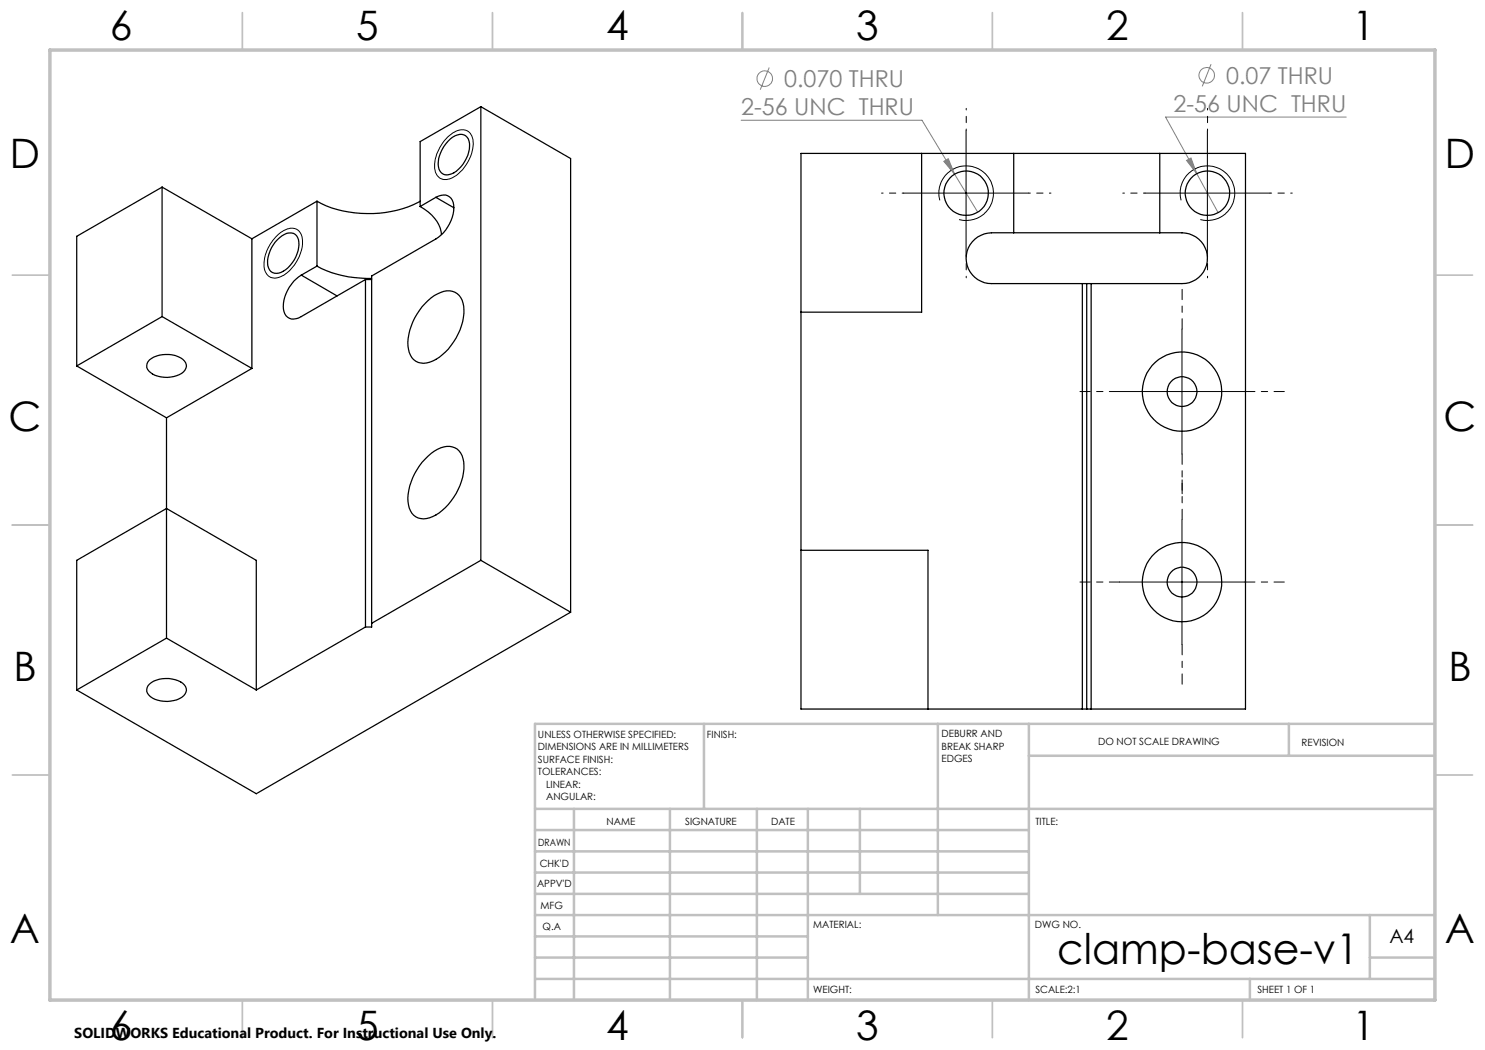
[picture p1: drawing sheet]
<svg xmlns="http://www.w3.org/2000/svg" width="297mm" height="210mm" viewBox="0 0 297 210" stroke-linecap="round" stroke-linejoin="round" font-family="sans-serif">
<g fill="none" stroke="#808080" stroke-width=".2">
<path d="M153.8 13.5l-1.8 4.4M242.2 12.8l-1.7 4.5M148.2 24.1h36.2l6.5 10.7M188.8 32.3l.9-.6 1.2 3.1zM190.9 34.8l4.6 7.6M237.3 32.1l.9-.5 1.2 3.1zM269.2 23.4h-36.1l10.5 19.1"/>
<circle cx="153" cy="15.7" r="1.55"/>
<circle cx="241.3" cy="15.1" r="1.56"/>
</g>
<path d="M89.5 27.4a3.8 3.8 0 0 1 3.8-1.3 3.1 3.1 0 0 1 1.2 3.7 7.7 7.7 0 0 1-5.1 6.1 2.33 2.33 0 0 1-2.5-2.8 8.9 8.9 0 0 1 2.6-5.7zM180.7 38.6h25M193.2 26.1v25M229 38.6h25M241.5 26.1v25M55.6 46.9a3.3 3.3 0 0 1 4.1-.8 4.5 4.5 0 0 1 .3 4.9 6.7 6.7 0 0 1-5.1 4.6 2.47 2.47 0 0 1-2.1-3.1 8.6 8.6 0 0 1 2.8-5.6zM188 40.1a5.5 5.5 0 0 1 4.8-6.9 5.5 5.5 0 0 1 5.9 5.9 5.5 5.5 0 0 1-6.9 4.8M236.2 40.1a5.5 5.5 0 0 1 4.8-6.9 5.5 5.5 0 0 1 5.9 5.9 5.5 5.5 0 0 1-6.8 4.8M223.9 78.3h25M236.4 65.8v25M223.9 116.4h25M236.4 103.9v25" fill="none" stroke="#000" stroke-width=".2"/>
<g fill="none" stroke="#c0c0c0" stroke-width=".35">
<path d="M48.5 2.5v7.5M98.5 2.5v7.5M148.5 2.5v7.5M198.5 2.5v7.5M248.5 2.5v7.5M2.5 55h7.5M287 55h7.5M2.5 105h7.5M287 105h7.5M2.5 155h7.5M287 155h7.5M48.5 200v7.5"/>
<path d="M98.5 200v7.5M148.5 200v7.5M198.5 200v7.5M248.5 200v7.5"/>
</g>
<g fill="none" stroke="#c0c0c0" stroke-width=".5">
<path d="M140.8 144.8v17M187.6 144.8v38.2M205.8 144.8v55.2M205.8 151.2h81.2M257.8 144.8v6.4M287 144.8h-180v55.2M107 161.8h180M107 178.8h98.8M107 174.5h98.8M107 170.3h98.8M107 166h98.8M114.8 161.8v38.2"/>
<path d="M134 161.8v38.2M151.4 161.8v38.2M161.6 161.8v38.2M172 161.8v17M107 195.8h180M107 191.5h54.6M107 187.3h54.6M107 183h180M250 195.8v4.2M274 191.5h13M274 183v12.8"/>
</g>
<path d="M10 10h277v190h-277z" fill="none" stroke="#c0c0c0" stroke-width=".7"/>
<path d="M180.7 38.6h-4.4M193.2 26.1v-4.4M205.7 38.6h4.5M229 38.6h-4.4M241.5 26.1v-4.4M254 38.6h4.5M193.2 51.1v4.5M241.5 51.1v4.5" fill="none" stroke="#000" stroke-width=".2" stroke-dasharray="15.2 1.3 1.3 1.3" stroke-dashoffset="14.9"/>
<path d="M223.9 78.3h-7.9M236.4 65.8v-7.9M248.9 78.3h8M236.4 90.8v7.9M223.9 116.4h-7.9M236.4 103.9v-7.9M248.9 116.4h8M236.4 128.9v7.9" fill="none" stroke="#000" stroke-width=".2" stroke-dasharray="15.2 1.3 1.3 1.3" stroke-dashoffset="13.2"/>
<path d="M188.8 32.3l2.1 2.5-1.2-3.1zM237.3 32.1l2.1 2.6-1.2-3.1z" fill="#808080"/>
<g fill="none" stroke="#000" stroke-width=".25">
<path d="M32.4 37.4l-17.1 9.9v25.9M32.4 37.4v25.9M32.4 37.4l18 10.4M87.2 39.5l.5-.3a2.14 2.14 0 0 1 2.3 .2 2.14 2.14 0 0 1 .8 2.1 7.9 7.9 0 0 1-3.6 6.3l-12.9 7.4v70.2h-1.2M87.2 39.5l-3.2 1.8M87.2 39.5l3.6 2M90.1 27.8a2.3 2.3 0 0 1 3.3-.4 4.5 4.5 0 0 1-.4 4.9 4.5 4.5 0 0 1-4 2.7 2.16 2.16 0 0 1-1.3-2.7 7.4 7.4 0 0 1 2.4-4.5zM96.2 21.3l-12.2 7v13M96.2 21.3v90.8M96.2 21.3l17.9 10.4v90.7M184.3 30.7v31.7h-24.1M202.7 30.7h29.3"/>
<path d="M202.7 30.7h-42.5v111.1h88.9v-111.1h-17.1M202.7 30.7v15.9M232 30.7v15.9M50.4 47.8v25.9M55.5 47.9l.5-.4a2.35 2.35 0 0 1 3.3-.4 4.3 4.3 0 0 1-.1 4.3 5.3 5.3 0 0 1-4 3.3 2.04 2.04 0 0 1-1.7-2.7l.3-1.2 .5-1.2zM60.3 55a7.5 7.5 0 0 0-3.5 7.3 2 2 0 0 0 2.9 1.3l13.4-7.7M60.3 55l7.1 4.2M63.4 53.2a22.1 22.1 0 0 0 10.9 2.5M63.4 40.2a22.8 22.8 0 0 0 20.6 0M63.4 40.2l-13 7.6M63.4 40.2v13M63.4 53.2l-3.1 1.8"/>
<path d="M73.1 55.9h1.2M73.1 55.9v69.5M84 41.3a7.6 7.6 0 0 1 4.3 5.6M202.7 46.6h-4.4a5.1 5.1 0 0 0-5.1 5 5.1 5.1 0 0 0 5.1 5.1h38.1a5.1 5.1 0 0 0 5.1-5.1 5.1 5.1 0 0 0-5.1-5h-4.4M202.7 46.6h29.3M216.5 56.7v85.1M217.3 56.7v85.1M218.2 56.7v85.1M15.3 73.2l18 10.4M29.9 72a5.8 5.8 0 0 1 7 .2 1.73 1.73 0 0 1-1 2.7 5.8 5.8 0 0 1-6.2-.7 1.54 1.54 0 0 1 .2-2.2zM32.4 63.3l-17.1 9.9M32.4 63.3l18 10.4"/>
<path d="M50.4 73.7l-17.1 9.9M85.6 60.1a5.7 5.7 0 0 1 4.9-1.8 3.5 3.5 0 0 1 2.3 3.7 12 12 0 0 1-6.3 10.2 3.2 3.2 0 0 1-3.4 0 3.2 3.2 0 0 1-1.5-3 12.1 12.1 0 0 1 4-9.1zM33.3 83.6v44M85.6 91.2a5.1 5.1 0 0 1 5.4-1.6 4.1 4.1 0 0 1 1.8 4.2 12.3 12.3 0 0 1-6.3 9.5 3.2 3.2 0 0 1-3.4 0 3.2 3.2 0 0 1-1.5-3 12.1 12.1 0 0 1 4-9.1zM96.2 112.1l-21.9 12.6M96.2 112.1l17.9 10.3M160.2 110.1h25.4v31.7M15.3 138v-25.9l18-10.4 18 10.4v25.9M29.9 136.8a5.7 5.7 0 0 1 7 .2 1.73 1.73 0 0 1-1 2.7 5.8 5.8 0 0 1-6.2-.7 1.5 1.5 0 0 1 .2-2.2zM33.3 127.6l-18 10.4M33.3 127.6l18 10.4M73.1 125.4l-21.8 12.6"/>
<path d="M114.1 122.4l-62.8 36.3-36-20.7"/>
<circle cx="193.2" cy="38.6" r="4.4"/>
<circle cx="241.5" cy="38.6" r="4.4"/>
<circle cx="236.4" cy="78.3" r="2.98"/>
<circle cx="236.4" cy="78.3" r="7.9"/>
<circle cx="236.4" cy="116.4" r="2.98"/>
<circle cx="236.4" cy="116.4" r="7.9"/>
</g>
<text font-size="8.5" x="211.5" y="192.7">clamp-base-v1</text>
<g font-size="8.1">
<text x="22" y="8">6</text>
<text x="71.2" y="8">5</text>
<text x="121.2" y="8">4</text>
<text x="171.3" y="8">3</text>
<text x="221.3" y="8">2</text>
<text x="270.5" y="8">1</text>
<text x="2" y="33.6">D</text>
<text x="289" y="33.6">D</text>
<text x="1.7" y="86.1">C</text>
<text x="288.7" y="86.1">C</text>
<text x="2.7" y="136.1">B</text>
<text x="289.7" y="136.1">B</text>
<text x="2" y="188.6">A</text>
<text x="289" y="188.6">A</text>
<text x="22" y="208">6</text>
<text x="71.2" y="208">5</text>
<text x="121.2" y="208">4</text>
<text x="171.3" y="208">3</text>
<text x="221.3" y="208">2</text>
<text x="270.5" y="208">1</text>
</g>
<g font-size="4.7" fill="#808080">
<text x="156.8" y="17.4">0.070 THRU</text>
<text x="245.2" y="16.8">0.07 THRU</text>
<text x="148.3" y="23">2-56 UNC THRU</text>
<text x="234.7" y="22.4">2-56 UNC THRU</text>
</g>
<text font-size="3.9" x="277.9" y="188.5">A4</text>
<text font-size="2.9" x="14.9" y="207.6">SOLIDWORKS Educational Product. For Instructional Use Only.</text>
<g font-size="2">
<text x="107.6" y="147.6">UNLESS OTHERWISE SPECIFIED:</text>
<text x="141.4" y="147.6">FINISH:</text>
<text x="188.3" y="147.5">DEBURR AND</text>
<text x="188.3" y="150">BREAK SHARP</text>
<text x="219.6" y="149">DO NOT SCALE DRAWING</text>
<text x="260.3" y="149.2">REVISION</text>
<text x="107.6" y="150.1">DIMENSIONS ARE IN MILLIMETERS</text>
<text x="107.6" y="152.6">SURFACE FINISH:</text>
<text x="107.6" y="155.1">TOLERANCES:</text>
<text x="188.3" y="152.5">EDGES</text>
<text x="109.2" y="157.6">LINEAR:</text>
<text x="109.2" y="160.1">ANGULAR:</text>
<text x="121.3" y="165">NAME</text>
<text x="137" y="164.9">SIGNATURE</text>
<text x="154.2" y="164.9">DATE</text>
<text x="207.1" y="164.9">TITLE:</text>
<text x="107.6" y="169.1">DRAWN</text>
<text x="107.9" y="173.3">CHK'D</text>
<text x="107.4" y="177.4">APPV'D</text>
<text x="108.1" y="181.8">MFG</text>
<text x="108.5" y="186">Q.A</text>
<text x="162.6" y="185.5">MATERIAL:</text>
<text x="207" y="185.5">DWG NO.</text>
<text x="162.6" y="198.5">WEIGHT:</text>
<text x="207.1" y="198.6">SCALE:2:1</text>
<text x="251.5" y="198.6">SHEET 1 OF 1</text>
</g>
</svg>
